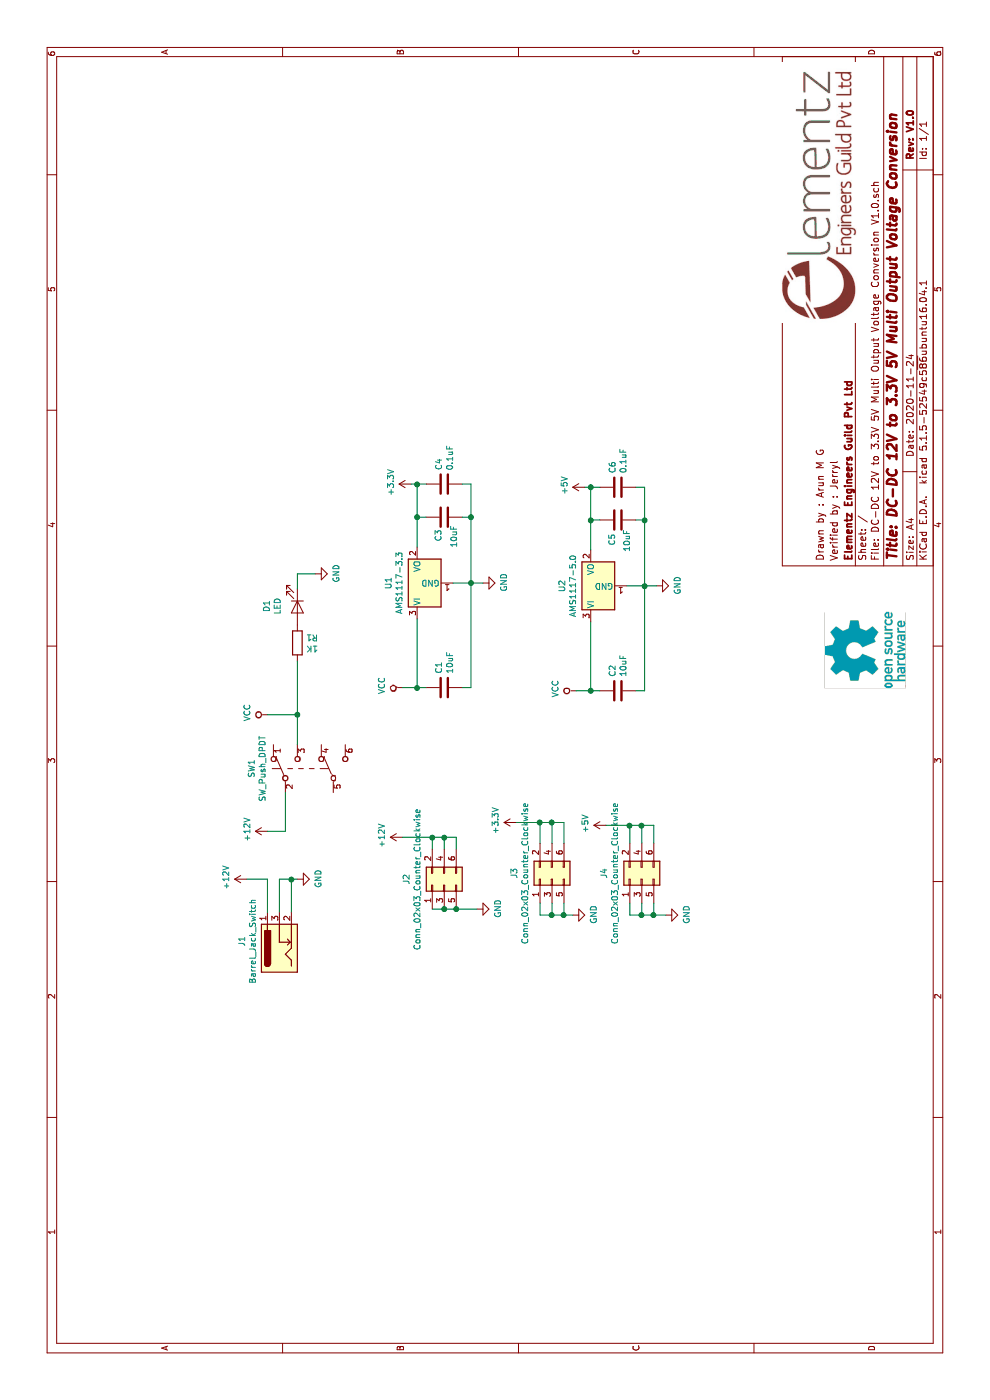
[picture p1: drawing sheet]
EESchema Schematic File Version 4
EELAYER 30 0
EELAYER END
$Descr A4 11693 8268
encoding utf-8
Sheet 1 1
Title "DC-DC 12V to 3.3V 5V Multi Output Voltage Conversion "
Date "2020-11-24"
Rev "V1.0"
Comp "Elementz Engineers Guild Pvt Ltd"
Comment1 "Verified by : Jerryl"
Comment2 "Drawn by : Arun M G"
Comment3 ""
Comment4 ""
$EndDescr
$Comp
L Regulator_Linear:AMS1117-3.3 U1
U 1 1
P 6825 3485
F 0 "U1" H 6825 3727 50  0000 C CNN
F 1 "AMS1117-3.3" H 6825 3636 50  0000 C CNN
F 2 "Package_TO_SOT_SMD:SOT-223-3_TabPin2" H 6825 3685 50  0001 C CNN
F 3 "http://www.advanced-monolithic.com/pdf/ds1117.pdf" H 6925 3235 50  0001 C CNN
	1    6825 3485
	1    0    0    -1  
$EndComp
$Comp
L Device:C C1
U 1 1
P 5950 3710
F 0 "C1" H 6065 3756 50  0000 L CNN
F 1 "10uF" H 6065 3665 50  0000 L CNN
F 2 "Capacitor_SMD:C_0805_2012Metric" H 5988 3560 50  0001 C CNN
F 3 "~" H 5950 3710 50  0001 C CNN
	1    5950 3710
	1    0    0    -1  
$EndComp
$Comp
L Device:C C3
U 1 1
P 7375 3710
F 0 "C3" H 7170 3760 50  0000 L CNN
F 1 "10uF" H 7120 3630 50  0000 L CNN
F 2 "Capacitor_SMD:C_0805_2012Metric" H 7413 3560 50  0001 C CNN
F 3 "~" H 7375 3710 50  0001 C CNN
	1    7375 3710
	1    0    0    -1  
$EndComp
$Comp
L Device:C C4
U 1 1
P 7650 3710
F 0 "C4" H 7765 3756 50  0000 L CNN
F 1 "0.1uF" H 7765 3665 50  0000 L CNN
F 2 "Capacitor_SMD:C_0805_2012Metric" H 7688 3560 50  0001 C CNN
F 3 "~" H 7650 3710 50  0001 C CNN
	1    7650 3710
	1    0    0    -1  
$EndComp
Wire Wire Line
	5950 3485 5950 3560
Wire Wire Line
	7375 3560 7375 3485
Wire Wire Line
	7375 3485 7125 3485
Wire Wire Line
	7650 3560 7650 3485
Wire Wire Line
	7650 3485 7375 3485
Connection ~ 7375 3485
Wire Wire Line
	5950 3860 5950 3935
Wire Wire Line
	7650 3935 7650 3860
Wire Wire Line
	7375 3860 7375 3935
Connection ~ 7375 3935
Wire Wire Line
	7375 3935 7650 3935
Wire Wire Line
	6825 3785 6825 3935
Connection ~ 6825 3935
Wire Wire Line
	6825 3935 7375 3935
$Comp
L power:GND #PWR01
U 1 1
P 6825 4035
F 0 "#PWR01" H 6825 3785 50  0001 C CNN
F 1 "GND" H 6830 3862 50  0000 C CNN
F 2 "" H 6825 4035 50  0001 C CNN
F 3 "" H 6825 4035 50  0001 C CNN
	1    6825 4035
	1    0    0    -1  
$EndComp
Wire Wire Line
	6825 3935 6825 4035
$Comp
L Device:R R1
U 1 1
P 6325 2485
F 0 "R1" H 6395 2531 50  0000 L CNN
F 1 "1K" H 6395 2440 50  0000 L CNN
F 2 "Resistor_SMD:R_0805_2012Metric" V 6255 2485 50  0001 C CNN
F 3 "~" H 6325 2485 50  0001 C CNN
	1    6325 2485
	0    1    1    0   
$EndComp
$Comp
L DC-DC-12V-to-3.3V-5V-Multi-Output-Voltage-Conversion-V1.0-rescue:Conn_02x03_Odd_Even-Connector_Generic J2
U 1 1
P 4300 3710
F 0 "J2" H 4350 4027 50  0000 C CNN
F 1 "Conn_02x03_Counter_Clockwise" H 4350 3936 50  0000 C CNN
F 2 "Connector_PinHeader_2.54mm:PinHeader_2x03_P2.54mm_Vertical" H 4300 3710 50  0001 C CNN
F 3 "~" H 4300 3710 50  0001 C CNN
	1    4300 3710
	1    0    0    -1  
$EndComp
$Comp
L power:+3.3V #PWR09
U 1 1
P 7650 3435
F 0 "#PWR09" H 7650 3285 50  0001 C CNN
F 1 "+3.3V" H 7665 3608 50  0000 C CNN
F 2 "" H 7650 3435 50  0001 C CNN
F 3 "" H 7650 3435 50  0001 C CNN
	1    7650 3435
	1    0    0    -1  
$EndComp
Wire Wire Line
	7650 3485 7650 3435
Connection ~ 7650 3485
$Comp
L power:+12V #PWR07
U 1 1
P 4700 3360
F 0 "#PWR07" H 4700 3210 50  0001 C CNN
F 1 "+12V" H 4715 3533 50  0000 C CNN
F 2 "" H 4700 3360 50  0001 C CNN
F 3 "" H 4700 3360 50  0001 C CNN
	1    4700 3360
	1    0    0    -1  
$EndComp
Wire Wire Line
	5950 3485 5950 3360
Connection ~ 5950 3485
Wire Wire Line
	4100 3610 4100 3710
Wire Wire Line
	4100 3710 4100 3810
Connection ~ 4100 3710
Wire Wire Line
	4100 3810 4100 3985
Connection ~ 4100 3810
$Comp
L power:GND #PWR010
U 1 1
P 4100 3985
F 0 "#PWR010" H 4100 3735 50  0001 C CNN
F 1 "GND" H 4105 3812 50  0000 C CNN
F 2 "" H 4100 3985 50  0001 C CNN
F 3 "" H 4100 3985 50  0001 C CNN
	1    4100 3985
	1    0    0    -1  
$EndComp
Wire Wire Line
	4600 3810 4700 3810
Wire Wire Line
	4700 3810 4700 3710
Wire Wire Line
	4600 3710 4700 3710
Connection ~ 4700 3710
Wire Wire Line
	4700 3710 4700 3610
Wire Wire Line
	4600 3610 4700 3610
Connection ~ 4700 3610
Wire Wire Line
	4700 3610 4700 3360
$Comp
L DC-DC-12V-to-3.3V-5V-Multi-Output-Voltage-Conversion-V1.0-rescue:Conn_02x03_Odd_Even-Connector_Generic J3
U 1 1
P 4350 4610
F 0 "J3" H 4400 4927 50  0000 C CNN
F 1 "Conn_02x03_Counter_Clockwise" H 4400 4836 50  0000 C CNN
F 2 "Connector_PinHeader_2.54mm:PinHeader_2x03_P2.54mm_Vertical" H 4350 4610 50  0001 C CNN
F 3 "~" H 4350 4610 50  0001 C CNN
	1    4350 4610
	1    0    0    -1  
$EndComp
$Comp
L DC-DC-12V-to-3.3V-5V-Multi-Output-Voltage-Conversion-V1.0-rescue:Conn_02x03_Odd_Even-Connector_Generic J4
U 1 1
P 4350 5360
F 0 "J4" H 4400 5677 50  0000 C CNN
F 1 "Conn_02x03_Counter_Clockwise" H 4400 5586 50  0000 C CNN
F 2 "Connector_PinHeader_2.54mm:PinHeader_2x03_P2.54mm_Vertical" H 4350 5360 50  0001 C CNN
F 3 "~" H 4350 5360 50  0001 C CNN
	1    4350 5360
	1    0    0    -1  
$EndComp
$Comp
L power:GND #PWR012
U 1 1
P 4050 4785
F 0 "#PWR012" H 4050 4535 50  0001 C CNN
F 1 "GND" H 4055 4612 50  0000 C CNN
F 2 "" H 4050 4785 50  0001 C CNN
F 3 "" H 4050 4785 50  0001 C CNN
	1    4050 4785
	1    0    0    -1  
$EndComp
$Comp
L power:GND #PWR017
U 1 1
P 4050 5560
F 0 "#PWR017" H 4050 5310 50  0001 C CNN
F 1 "GND" H 4055 5387 50  0000 C CNN
F 2 "" H 4050 5560 50  0001 C CNN
F 3 "" H 4050 5560 50  0001 C CNN
	1    4050 5560
	1    0    0    -1  
$EndComp
Wire Wire Line
	4050 5560 4050 5460
Wire Wire Line
	4050 5260 4150 5260
Wire Wire Line
	4150 5360 4050 5360
Connection ~ 4050 5360
Wire Wire Line
	4050 5360 4050 5260
Wire Wire Line
	4150 5460 4050 5460
Connection ~ 4050 5460
Wire Wire Line
	4050 5460 4050 5360
Wire Wire Line
	4050 4785 4050 4710
Wire Wire Line
	4050 4510 4150 4510
Wire Wire Line
	4150 4610 4050 4610
Connection ~ 4050 4610
Wire Wire Line
	4050 4610 4050 4510
Wire Wire Line
	4150 4710 4050 4710
Connection ~ 4050 4710
Wire Wire Line
	4050 4710 4050 4610
Wire Wire Line
	4650 4710 4825 4710
Wire Wire Line
	4825 4710 4825 4610
Wire Wire Line
	4650 4610 4825 4610
Connection ~ 4825 4610
Wire Wire Line
	4825 4610 4825 4510
Wire Wire Line
	4650 4510 4825 4510
Connection ~ 4825 4510
Wire Wire Line
	4825 4510 4825 4310
Wire Wire Line
	4650 5460 4800 5460
Wire Wire Line
	4800 5460 4800 5360
Wire Wire Line
	4650 5360 4800 5360
Connection ~ 4800 5360
Wire Wire Line
	4800 5360 4800 5260
Wire Wire Line
	4650 5260 4800 5260
Connection ~ 4800 5260
Wire Wire Line
	4800 5260 4800 5060
$Comp
L power:+3.3V #PWR011
U 1 1
P 4825 4310
F 0 "#PWR011" H 4825 4160 50  0001 C CNN
F 1 "+3.3V" H 4840 4483 50  0000 C CNN
F 2 "" H 4825 4310 50  0001 C CNN
F 3 "" H 4825 4310 50  0001 C CNN
	1    4825 4310
	1    0    0    -1  
$EndComp
$Comp
L power:+5V #PWR015
U 1 1
P 4800 5060
F 0 "#PWR015" H 4800 4910 50  0001 C CNN
F 1 "+5V" H 4815 5233 50  0000 C CNN
F 2 "" H 4800 5060 50  0001 C CNN
F 3 "" H 4800 5060 50  0001 C CNN
	1    4800 5060
	1    0    0    -1  
$EndComp
$Comp
L power:VCC #PWR08
U 1 1
P 5950 3360
F 0 "#PWR08" H 5950 3210 50  0001 C CNN
F 1 "VCC" H 5967 3533 50  0000 C CNN
F 2 "" H 5950 3360 50  0001 C CNN
F 3 "" H 5950 3360 50  0001 C CNN
	1    5950 3360
	1    0    0    -1  
$EndComp
$Comp
L Device:C C2
U 1 1
P 5925 5160
F 0 "C2" H 6040 5206 50  0000 L CNN
F 1 "10uF" H 6040 5115 50  0000 L CNN
F 2 "Capacitor_SMD:C_0805_2012Metric" H 5963 5010 50  0001 C CNN
F 3 "~" H 5925 5160 50  0001 C CNN
	1    5925 5160
	1    0    0    -1  
$EndComp
$Comp
L Device:C C5
U 1 1
P 7350 5160
F 0 "C5" H 7135 5210 50  0000 L CNN
F 1 "10uF" H 7085 5085 50  0000 L CNN
F 2 "Capacitor_SMD:C_0805_2012Metric" H 7388 5010 50  0001 C CNN
F 3 "~" H 7350 5160 50  0001 C CNN
	1    7350 5160
	1    0    0    -1  
$EndComp
$Comp
L Device:C C6
U 1 1
P 7625 5160
F 0 "C6" H 7740 5206 50  0000 L CNN
F 1 "0.1uF" H 7740 5115 50  0000 L CNN
F 2 "Capacitor_SMD:C_0805_2012Metric" H 7663 5010 50  0001 C CNN
F 3 "~" H 7625 5160 50  0001 C CNN
	1    7625 5160
	1    0    0    -1  
$EndComp
Wire Wire Line
	5925 4935 5925 5010
Wire Wire Line
	7350 5010 7350 4935
Wire Wire Line
	7350 4935 7100 4935
Wire Wire Line
	7625 5010 7625 4935
Wire Wire Line
	7625 4935 7350 4935
Connection ~ 7350 4935
Wire Wire Line
	5925 5310 5925 5385
Wire Wire Line
	7625 5385 7625 5310
Wire Wire Line
	7350 5310 7350 5385
Connection ~ 7350 5385
Wire Wire Line
	7350 5385 7625 5385
Wire Wire Line
	6800 5235 6800 5385
Connection ~ 6800 5385
Wire Wire Line
	6800 5385 7350 5385
$Comp
L power:GND #PWR016
U 1 1
P 6800 5485
F 0 "#PWR016" H 6800 5235 50  0001 C CNN
F 1 "GND" H 6805 5312 50  0000 C CNN
F 2 "" H 6800 5485 50  0001 C CNN
F 3 "" H 6800 5485 50  0001 C CNN
	1    6800 5485
	1    0    0    -1  
$EndComp
Wire Wire Line
	6800 5385 6800 5485
Wire Wire Line
	7625 4935 7625 4885
Connection ~ 7625 4935
Wire Wire Line
	5925 4935 5925 4810
Connection ~ 5925 4935
$Comp
L power:VCC #PWR013
U 1 1
P 5925 4810
F 0 "#PWR013" H 5925 4660 50  0001 C CNN
F 1 "VCC" H 5942 4983 50  0000 C CNN
F 2 "" H 5925 4810 50  0001 C CNN
F 3 "" H 5925 4810 50  0001 C CNN
	1    5925 4810
	1    0    0    -1  
$EndComp
$Comp
L Device:LED D1
U 1 1
P 6625 2485
F 0 "D1" H 6618 2230 50  0000 C CNN
F 1 "LED" H 6618 2321 50  0000 C CNN
F 2 "LED_SMD:LED_0805_2012Metric" H 6625 2485 50  0001 C CNN
F 3 "~" H 6625 2485 50  0001 C CNN
	1    6625 2485
	-1   0    0    1   
$EndComp
$Comp
L Regulator_Linear:AMS1117-5.0 U2
U 1 1
P 6800 4935
F 0 "U2" H 6800 5177 50  0000 C CNN
F 1 "AMS1117-5.0" H 6800 5086 50  0000 C CNN
F 2 "Package_TO_SOT_SMD:SOT-223-3_TabPin2" H 6800 5135 50  0001 C CNN
F 3 "http://www.advanced-monolithic.com/pdf/ds1117.pdf" H 6900 4685 50  0001 C CNN
	1    6800 4935
	1    0    0    -1  
$EndComp
$Comp
L DC-DC-12V-to-3.3V-5V-Multi-Output-Voltage-Conversion-V1.0-rescue:SW_Push_DPDT-Switch SW1
U 1 1
P 5275 2585
F 0 "SW1" H 5275 3070 50  0000 C CNN
F 1 "SW_Push_DPDT" H 5275 2979 50  0000 C CNN
F 2 "Elementz_Footprints:TL2285OA" H 5275 2785 50  0001 C CNN
F 3 "~" H 5275 2785 50  0001 C CNN
	1    5275 2585
	1    0    0    -1  
$EndComp
Wire Wire Line
	5075 2385 4750 2385
Wire Wire Line
	4750 2385 4750 2235
Wire Wire Line
	5475 2485 5725 2485
Wire Wire Line
	5725 2485 5725 2235
$Comp
L power:+12V #PWR03
U 1 1
P 4750 2235
F 0 "#PWR03" H 4750 2085 50  0001 C CNN
F 1 "+12V" H 4765 2408 50  0000 C CNN
F 2 "" H 4750 2235 50  0001 C CNN
F 3 "" H 4750 2235 50  0001 C CNN
	1    4750 2235
	1    0    0    -1  
$EndComp
$Comp
L power:VCC #PWR04
U 1 1
P 5725 2235
F 0 "#PWR04" H 5725 2085 50  0001 C CNN
F 1 "VCC" H 5742 2408 50  0000 C CNN
F 2 "" H 5725 2235 50  0001 C CNN
F 3 "" H 5725 2235 50  0001 C CNN
	1    5725 2235
	1    0    0    -1  
$EndComp
Wire Wire Line
	5725 2485 6175 2485
Connection ~ 5725 2485
Wire Wire Line
	5925 5385 6800 5385
Wire Wire Line
	5925 4935 6500 4935
Wire Wire Line
	5950 3485 6525 3485
Wire Wire Line
	5950 3935 6825 3935
$Comp
L Connector:Barrel_Jack_Switch J1
U 1 1
P 3775 2335
F 0 "J1" H 3832 2652 50  0000 C CNN
F 1 "Barrel_Jack_Switch" H 3832 2561 50  0000 C CNN
F 2 "Connector_BarrelJack:BarrelJack_Horizontal" H 3825 2295 50  0001 C CNN
F 3 "~" H 3825 2295 50  0001 C CNN
	1    3775 2335
	1    0    0    -1  
$EndComp
Wire Wire Line
	4075 2235 4350 2235
Wire Wire Line
	4350 2235 4350 2060
$Comp
L power:+12V #PWR02
U 1 1
P 4350 2060
F 0 "#PWR02" H 4350 1910 50  0001 C CNN
F 1 "+12V" H 4365 2233 50  0000 C CNN
F 2 "" H 4350 2060 50  0001 C CNN
F 3 "" H 4350 2060 50  0001 C CNN
	1    4350 2060
	1    0    0    -1  
$EndComp
$Comp
L power:GND #PWR06
U 1 1
P 6900 2635
F 0 "#PWR06" H 6900 2385 50  0001 C CNN
F 1 "GND" H 6905 2462 50  0000 C CNN
F 2 "" H 6900 2635 50  0001 C CNN
F 3 "" H 6900 2635 50  0001 C CNN
	1    6900 2635
	1    0    0    -1  
$EndComp
Wire Wire Line
	6775 2485 6900 2485
Wire Wire Line
	6900 2485 6900 2635
$Comp
L power:GND #PWR05
U 1 1
P 4350 2485
F 0 "#PWR05" H 4350 2235 50  0001 C CNN
F 1 "GND" H 4355 2312 50  0000 C CNN
F 2 "" H 4350 2485 50  0001 C CNN
F 3 "" H 4350 2485 50  0001 C CNN
	1    4350 2485
	1    0    0    -1  
$EndComp
Wire Wire Line
	4075 2435 4350 2435
Wire Wire Line
	4350 2435 4350 2485
$Comp
L power:+5V #PWR0101
U 1 1
P 7625 4885
F 0 "#PWR0101" H 7625 4735 50  0001 C CNN
F 1 "+5V" H 7640 5058 50  0000 C CNN
F 2 "" H 7625 4885 50  0001 C CNN
F 3 "" H 7625 4885 50  0001 C CNN
	1    7625 4885
	1    0    0    -1  
$EndComp
Wire Wire Line
	4075 2335 4350 2335
Wire Wire Line
	4350 2335 4350 2435
Connection ~ 4350 2435
$EndSCHEMATC
